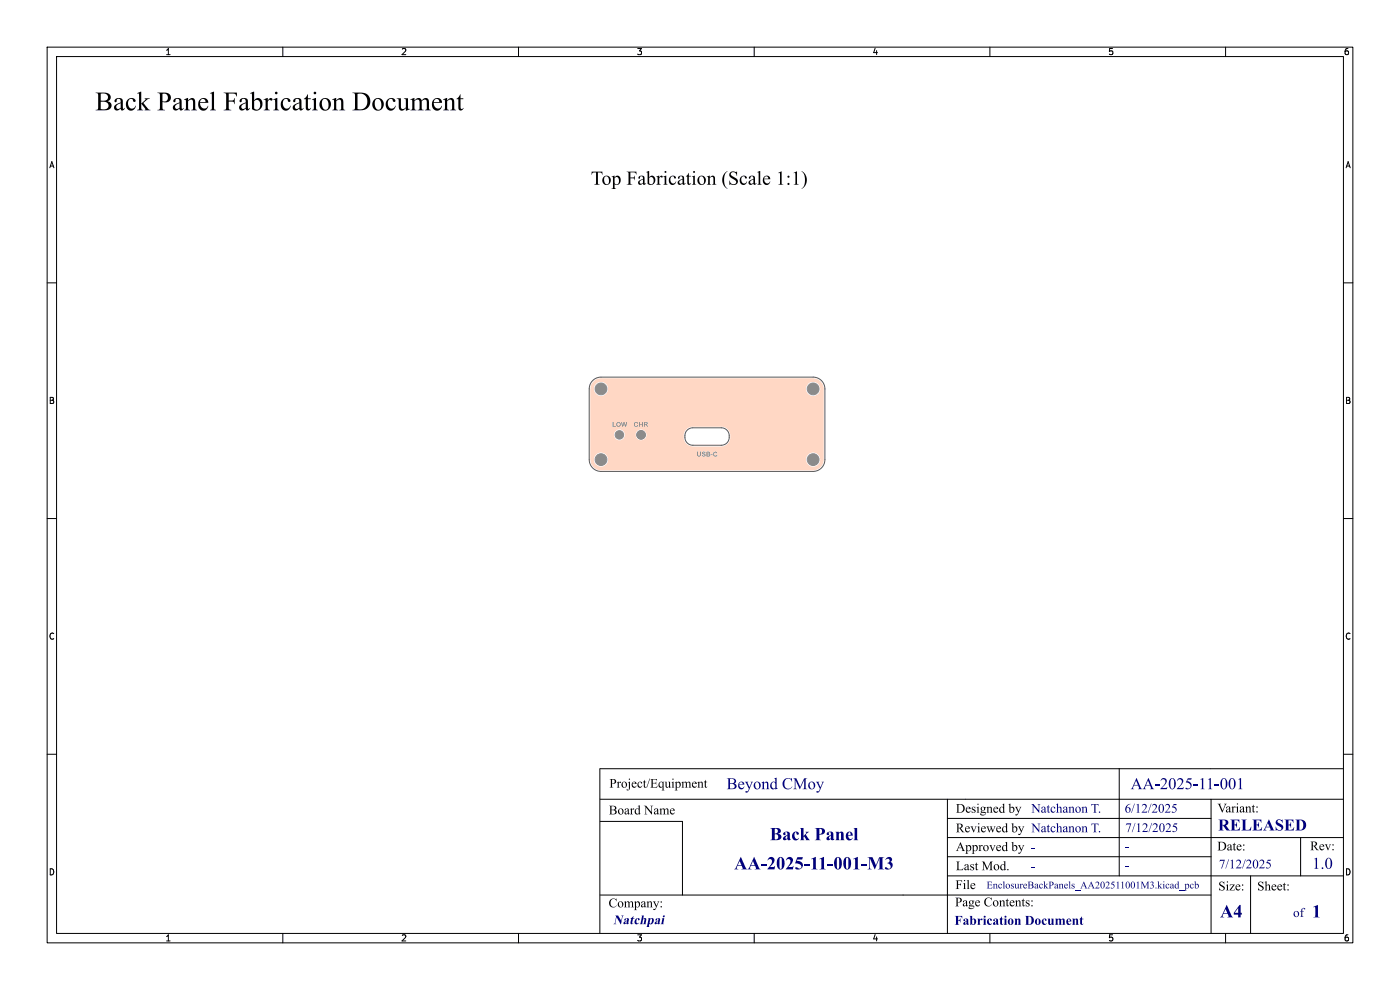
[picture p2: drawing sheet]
<svg xmlns="http://www.w3.org/2000/svg" width="297mm" height="210mm" viewBox="0 0 297 210" stroke-linecap="round" stroke-linejoin="round" font-family="sans-serif">
<path d="M125.8 81l.9-.6 .8-.1h45a2.25 2.25 0 0 1 2.2 2.2v15a2.25 2.25 0 0 1-2.2 2.2h-45a2.26 2.26 0 0 1-2.2-2.3h.7v.2a1.51 1.51 0 0 0 1.6 1.4 1.51 1.51 0 0 0 1.4-1.6h42v.2a1.51 1.51 0 0 0 2.3 1.2 1.51 1.51 0 0 0 0-2.6 1.51 1.51 0 0 0-2.3 1.2h-42v-.3a1.51 1.51 0 0 0-1.6-1.1 1.51 1.51 0 0 0-1.4 1.4h-.7v-5.2h4.9v.1a1.15 1.15 0 0 0 1.3 1.1 1.15 1.15 0 0 0 1.1-1.2h2.2v.1a1.15 1.15 0 0 0 1.2 1.1 1.15 1.15 0 0 0 1.2-1.1h7.8l.1 1.1a1.93 1.93 0 0 0 1.8 1.3h6.5a2.13 2.13 0 0 0 1.6-2.3 2.13 2.13 0 0 0-1.9-1.9h-6.1a1.93 1.93 0 0 0-2 1.8h-7.8v-.1a1.15 1.15 0 0 0-1.2-1.1 1.15 1.15 0 0 0-1.2 1.1l-2.3-.1a1.15 1.15 0 0 0-1.2-1 1.15 1.15 0 0 0-1.1 1.1h-4.9v-9.8h.7v.2a1.51 1.51 0 0 0 1.6 1.4 1.51 1.51 0 0 0 1.4-1.6h42v.2a1.51 1.51 0 0 0 2.3 1.2 1.51 1.51 0 0 0 0-2.6 1.51 1.51 0 0 0-2.3 1.2h-42v-.3a1.51 1.51 0 0 0-1.6-1.1 1.51 1.51 0 0 0-1.4 1.4h-.7l.1-.7z" fill="#ffd7c4"/>
<g fill="#fff" stroke="#fff" stroke-width=".21">
<circle cx="136" cy="92.2" r=".9"/>
<circle cx="127.5" cy="82.5" r="1.25"/>
<circle cx="172.5" cy="82.5" r="1.25"/>
<circle cx="127.5" cy="97.5" r="1.25"/>
<circle cx="131.4" cy="92.2" r=".9"/>
<circle cx="172.5" cy="97.5" r="1.25"/>
</g>
<g fill="#8b8b8b">
<path d="M130 89.5l.2 .1v.8h.4v.1h-.6z"/>
<path d="M130.9 89.6a.51 .51 0 0 1 .8 .1 .51 .51 0 0 1-.3 .8 .51 .51 0 0 1-.7-.5h.2a.29 .29 0 0 0 .5 .3 .29 .29 0 0 0 0-.5 .29 .29 0 0 0-.5 .1l-.2 .1z"/>
<path d="M131.8 89.5h.1l.2 .7 .2-.6 .2-.1 .2 .7 .1-.6 .2-.1-.2 1h-.2l-.2-.7-.2 .7h-.2z"/>
<path d="M147.9 95.8l.2 .1 .1 .8 .3-.1 .1-.8 .1 .1v.5a.42 .42 0 0 1-.4 .4 .42 .42 0 0 1-.4-.4z"/>
<path d="M149 95.9a.31 .31 0 0 1 .4-.2 .31 .31 0 0 1 .2 .4 .21 .21 0 0 0-.3-.2 .21 .21 0 0 0-.2 .2 .38 .38 0 0 1 .5 .2 .38 .38 0 0 1-.2 .5h-.4v-.3a.22 .22 0 0 0 .2 .2 .22 .22 0 0 0 .2-.3l-.5-.2z"/>
<path d="M149.9 95.9h.7v.2l-.1 .2a.29 .29 0 0 1 .2 .4 .29 .29 0 0 1-.4 .1h-.4v-.1h.5l.1-.3h-.4v.3h-.2v-.5h.5v-.1l-.3-.1v.2h-.2z"/>
<path d="M150.8 96.4l.4 .1h-.4z"/>
<path d="M151.4 95.9a.34 .34 0 0 1 .5-.2 .34 .34 0 0 1 .2 .5 .3 .3 0 0 0-.5-.1 .3 .3 0 0 0 .1 .5 .3 .3 0 0 0 .4-.2 .45 .45 0 0 1-.6 .4 .45 .45 0 0 1-.2-.7z"/>
<path d="M134.6 89.6a.34 .34 0 0 1 .5-.2 .34 .34 0 0 1 .1 .5 .3 .3 0 0 0-.4-.1 .3 .3 0 0 0 0 .5 .3 .3 0 0 0 .5-.2 .45 .45 0 0 1-.6 .4 .45 .45 0 0 1-.2-.7z"/>
<path d="M135.6 89.5l.1 .1 .1 .3h.4v-.3l.2-.1-.1 1h-.1v-.4h-.4l-.1 .4h-.1z"/>
<path d="M136.6 89.6l.5-.1a.28 .28 0 0 1 .3 .2 .28 .28 0 0 1-.2 .4l.2 .4-.5-.4-.1 .4h-.2v-.5l.6-.2-.4-.1v.3h-.2z"/>
</g>
<g fill="#8b8b8b" stroke="#8b8b8b" stroke-width=".21">
<circle cx="136" cy="92.2" r=".9"/>
<circle cx="127.5" cy="82.5" r="1.25"/>
<circle cx="172.5" cy="82.5" r="1.25"/>
<circle cx="127.5" cy="97.5" r="1.25"/>
<circle cx="131.4" cy="92.2" r=".9"/>
<circle cx="172.5" cy="97.5" r="1.25"/>
</g>
<path d="M125.7 80.7l.9-.5 .9-.2h45a2.5 2.5 0 0 1 2.5 2.5v15a2.5 2.5 0 0 1-2.5 2.5h-45a2.5 2.5 0 0 1-2.5-2.5v-15.2l.2-.9zM145.8 91.2l1-.4 6.2-.1a1.86 1.86 0 0 1 1.7 1.9 1.86 1.86 0 0 1-1.7 1.9l-6-.1a1.88 1.88 0 0 1-1.6-1.2 1.88 1.88 0 0 1 .4-2z" fill="none" stroke="#575757" stroke-width=".21"/>
<g fill="none" stroke="#000" stroke-width=".21">
<path d="M10 10h277v190h-277zM12 12h273v186h-273zM60 10v2M110 10v2M160 10v2M210 10v2M260 10v2M10 60h2M285 60h2M10 110h2M285 110h2M10 160h2"/>
<path d="M127.3 174.2h17.5M127.3 169.5h17.2M127.3 163.1h157.6M144.6 169.5h112.1M201 177.7h84M201 173.6h55.9M201 169.5v28.5M237.4 169.5v16.3M275.9 177.7v8.1M285 160h2M60 198v2M110 198v2"/>
<path d="M127.3 189.9h129.6M160 198v2M201 181.7h55.9M210 198v2M260 198v2M265.3 185.8v12.2"/>
</g>
<g fill="#00007f">
<path d="M218.9 183.9h.7v.2h-.7z"/>
<path d="M238.8 183.8h.7v.2h-.7z"/>
</g>
<path d="M201 185.8h55.7" fill="none" stroke="#000" stroke-width=".21"/>
<path d="M238.8 179.7h.7v.2h-.7z" fill="#00007f"/>
<path d="M127.3 163.1v34.9M144.8 174.2v15.7M237.4 163.1v6.4M256.8 169.5h28.2M256.9 169.5v28.5M256.8 185.8h28.2" fill="none" stroke="#000" stroke-width=".21"/>
<g fill="#000">
<path d="M125.5 36.4h2.3v.7l-.3-.5h-.7v2.3l.4 .3h-1.1l.3-.3v-2.3a.7 .7 0 0 0-.9 .5zM128.1 37.5a.93 .93 0 0 1 1.3 .2 .93 .93 0 0 1-.2 1.3 .93 .93 0 0 1-1.3-.2l-.1-.7h.4a.69 .69 0 0 0 .1 .7 .69 .69 0 0 0 .7 .2 .98 .98 0 0 0-.5-1.6l-.3 .3v.4h-.4zM129.7 37.5l.7-.2v.4a.7 .7 0 0 1 .9-.4 .7 .7 0 0 1 .4 .9 .85 .85 0 0 1-.4 .9 .85 .85 0 0 1-.9 0v.8l.3 .2h-1l.3-.3v-2h.4v.7a.51 .51 0 0 0 .6 .6 .51 .51 0 0 0 .3-.7 .55 .55 0 0 0-.2-.7 .55 .55 0 0 0-.7 .1h-.4v-.2zM132.9 36.4h2.1v.6l-.3-.4h-1v1.1l.7-.1 .3-.3v.9l-.3-.3-.7-.1 .1 1.2 .3 .2h-1.2l.4-.2v-.3v-2zM135.6 37.4a.66 .66 0 0 1 .7-.1 .66 .66 0 0 1 .4 .6l.1 1 .3-.1a.36 .36 0 0 1-.3 .4 .36 .36 0 0 1-.4-.1v-.2a.59 .59 0 0 1-1 .1v-.4h.3a.31 .31 0 0 0 .2 .4 .31 .31 0 0 0 .3-.1l.2-.1v-.7l-.5 .2-.2 .3h-.3l.3-.4 .7-.3a.37 .37 0 0 0-.1-.4 .37 .37 0 0 0-.5 0v.2a.17 .17 0 0 1-.2 .2 .17 .17 0 0 1-.2-.2zM137.1 36.5l.6-.2v1.3a.78 .78 0 0 1 1.1-.1 .78 .78 0 0 1 .2 1.1 .99 .99 0 0 1-1.6 .4v-1.2h.3v1.1a.57 .57 0 0 0 .8 .1 .57 .57 0 0 0 .2-.7 .55 .55 0 0 0-.3-.7 .55 .55 0 0 0-.7 .2h-.3v-1.1zM139.2 37.5l.7-.2v.4l.2-.4a.24 .24 0 0 1 .4 0 .24 .24 0 0 1-.1 .4l-.3-.2-.2 .3v1.1l.3 .3h-1l.3-.2v-1v-.4zM140.7 37.5l.6-.2 .1 1.6 .2 .3h-.9l.3-.3v-.9v-.4zM142.1 37.5a.61 .61 0 0 1 .8-.3 .61 .61 0 0 1 .4 .7l-.3-.1a.41 .41 0 0 0-.4-.4 .41 .41 0 0 0-.4 .5 .69 .69 0 0 0 .1 .8 .69 .69 0 0 0 .9 .1l.2-.3a.78 .78 0 0 1-.9 .7 .78 .78 0 0 1-.6-.9zM144 37.4a.66 .66 0 0 1 .7-.1 .66 .66 0 0 1 .4 .6l.1 1 .3-.1a.36 .36 0 0 1-.3 .4 .36 .36 0 0 1-.4-.1v-.2a.59 .59 0 0 1-1 .1v-.4h.3a.31 .31 0 0 0 .2 .4 .31 .31 0 0 0 .3-.1l.2-.1v-.7l-.6 .2-.1 .3h-.3l.3-.4 .7-.3a.37 .37 0 0 0-.1-.4 .37 .37 0 0 0-.5 0v.2a.17 .17 0 0 1-.2 .2 .17 .17 0 0 1-.2-.2zM146.1 36.7v.6h.5v.1h-.5l.1 1.4 .1 .2 .3-.2a.39 .39 0 0 1-.5 .4 .39 .39 0 0 1-.3-.5v-1.3h-.3zM146.8 37.5l.6-.2v1.6l.3 .3h-.9l.3-.3v-.9l-.1-.4z"/>
<path d="M148.3 37.5a.93 .93 0 0 1 1.3 .2 .93 .93 0 0 1-.2 1.3 .93 .93 0 0 1-1.3-.2l-.1-.7h.3a.69 .69 0 0 0 .1 .7 .69 .69 0 0 0 .7 .2 .98 .98 0 0 0-.4-1.6l-.3 .3-.1 .4h-.3zM149.9 37.5l.7-.2v.4a.58 .58 0 0 1 .7-.4 .58 .58 0 0 1 .4 .7v.9l.3 .3h-1l.3-.2v-1a.4 .4 0 0 0-.2-.5 .4 .4 0 0 0-.5 .3v1.1l.3 .3h-1l.3-.2v-1.2v-.2zM154.9 36.6a1.42 1.42 0 0 1 1.3-.1l.2-.1-.1 .9a.63 .63 0 0 0-.5-.8 .63 .63 0 0 0-.7 .6l.6 .5a.87 .87 0 0 1 .8 1.1 .87 .87 0 0 1-1.3 .5l-.3-.1-.2 .1v-.9a.77 .77 0 0 0 .6 .7 .77 .77 0 0 0 .9-.4 1.61 1.61 0 0 0-1.2-.9 .69 .69 0 0 1-.1-1.1zM157.2 37.5a.61 .61 0 0 1 .7-.3 .61 .61 0 0 1 .4 .7l-.2-.1a.41 .41 0 0 0-.5-.4 .41 .41 0 0 0-.3 .5 .69 .69 0 0 0 .1 .8 .69 .69 0 0 0 .8 .1l.2-.3a.78 .78 0 0 1-.8 .7 .78 .78 0 0 1-.7-.9zM159 37.4a.66 .66 0 0 1 .8-.1 .66 .66 0 0 1 .4 .6v1l.3-.1a.36 .36 0 0 1-.2 .4 .36 .36 0 0 1-.4-.1l-.1-.2a.59 .59 0 0 1-1 .1v-.4h.3a.31 .31 0 0 0 .2 .4 .31 .31 0 0 0 .4-.1l.1-.1v-.7l-.5 .2-.2 .3h-.3l.3-.4 .7-.3a.37 .37 0 0 0-.1-.4 .37 .37 0 0 0-.5 0v.2a.17 .17 0 0 1-.2 .2 .17 .17 0 0 1-.1-.2zM160.6 36.5l.7-.2v2.6l.3 .3h-.9l.2-.3v-1.8v-.5zM162.1 37.5a.75 .75 0 0 1 .8-.2 .75 .75 0 0 1 .5 .7h-1.3a.66 .66 0 0 0 .4 .9 .66 .66 0 0 0 .8-.4 .78 .78 0 0 1-.8 .7 .78 .78 0 0 1-.7-.9l.1-.4h1.1a.44 .44 0 0 0-.5-.5 .44 .44 0 0 0-.4 .5h-.2zM165.1 36.7l.7-.3v2.5l.4 .3h-1.1l.4-.3v-1.7l-.1-.4zM168.3 36.7l.8-.3v2.5l.3 .3h-1l.3-.3v-1.7v-.4zM170 36.3a2.17 2.17 0 0 1 0 3.8 2.83 2.83 0 0 0 0-3.8zM153.9 36.6l.4-.3a2.83 2.83 0 0 0 0 3.8 2.19 2.19 0 0 1-.4-3.5z"/>
<circle cx="141.2" cy="36.5" r=".21"/>
<circle cx="147.2" cy="36.5" r=".21"/>
<circle cx="167.3" cy="39" r=".23"/>
<circle cx="167.3" cy="37.5" r=".23"/>
</g>
<text font-size="5.7" x="20.2" y="24.9">BackPanelFabricationDocument</text>
<g font-size="3.9" fill="#00007f">
<text x="163.3" y="179.2">BackPanel</text>
<text x="155.7" y="185.4">AA-2025-11-001-M3</text>
<text x="258.8" y="195.6">A4</text>
<text x="278.3" y="195.6">1</text>
</g>
<g font-size="3.5" fill="#00007f">
<text x="154.1" y="168.3">BeyondCMoy</text>
<text x="239.9" y="168.3">AA-2025-11-001</text>
<text x="258.4" y="177.1">RELEASED</text>
<text x="278.4" y="185.2">1.0</text>
</g>
<g font-size="2.8">
<text x="129.3" y="167.8">Project/Equipment</text>
<text x="129.2" y="173.5">BoardName</text>
<text x="202.8" y="173.1">Designedby</text>
<text x="258.3" y="173.1">Variant:</text>
<text x="202.8" y="177.3">Reviewedby NatchanonT.</text>
<text x="202.8" y="185.3">LastMod.</text>
<text x="258.2" y="181.1">Date:</text>
<text x="277.9" y="181.1">Rev:</text>
<text x="202.7" y="189.3">File</text>
<text x="258.5" y="189.6">Size:</text>
<text x="266.7" y="189.6">Sheet:</text>
<text x="129.1" y="193.2">Company:</text>
<text x="202.6" y="193">PageContents:</text>
</g>
<g font-size="2.8" fill="#00007f">
<text x="218.8" y="173.1">NatchanonT.</text>
<text x="238.6" y="173.1">6/12/2025</text>
<text x="238.7" y="177.2">7/12/2025</text>
<text x="202.8" y="181.2">Approvedby -</text>
<text x="258.6" y="184.9">7/12/2025</text>
<text x="130.1" y="196.8">Natchpai</text>
<text x="202.5" y="196.9">FabricationDocument</text>
<text x="274.3" y="195.2">of</text>
</g>
<text font-size="2.2" fill="#00007f" x="209.3" y="189">EnclosureBackPanels_AA202511001M3.kicad_pcb</text>
<g font-size="1.8">
<text x="35" y="11.9">1</text>
<text x="85" y="11.9">2</text>
<text x="135" y="11.9">3</text>
<text x="185" y="11.9">4</text>
<text x="235" y="11.9">5</text>
<text x="285" y="11.9">6</text>
<text x="10.3" y="35.9">A</text>
<text x="285.4" y="35.9">A</text>
<text x="10.3" y="85.9">B</text>
<text x="285.3" y="85.9">B</text>
<text x="10.3" y="135.9">C</text>
<text x="285.3" y="135.9">C</text>
<text x="10.3" y="185.9">D</text>
<text x="285.3" y="185.9">D</text>
<text x="35" y="199.9">1</text>
<text x="85" y="199.9">2</text>
<text x="135" y="199.9">3</text>
<text x="185" y="199.9">4</text>
<text x="235" y="199.9">5</text>
<text x="285" y="199.9">6</text>
</g>
</svg>
